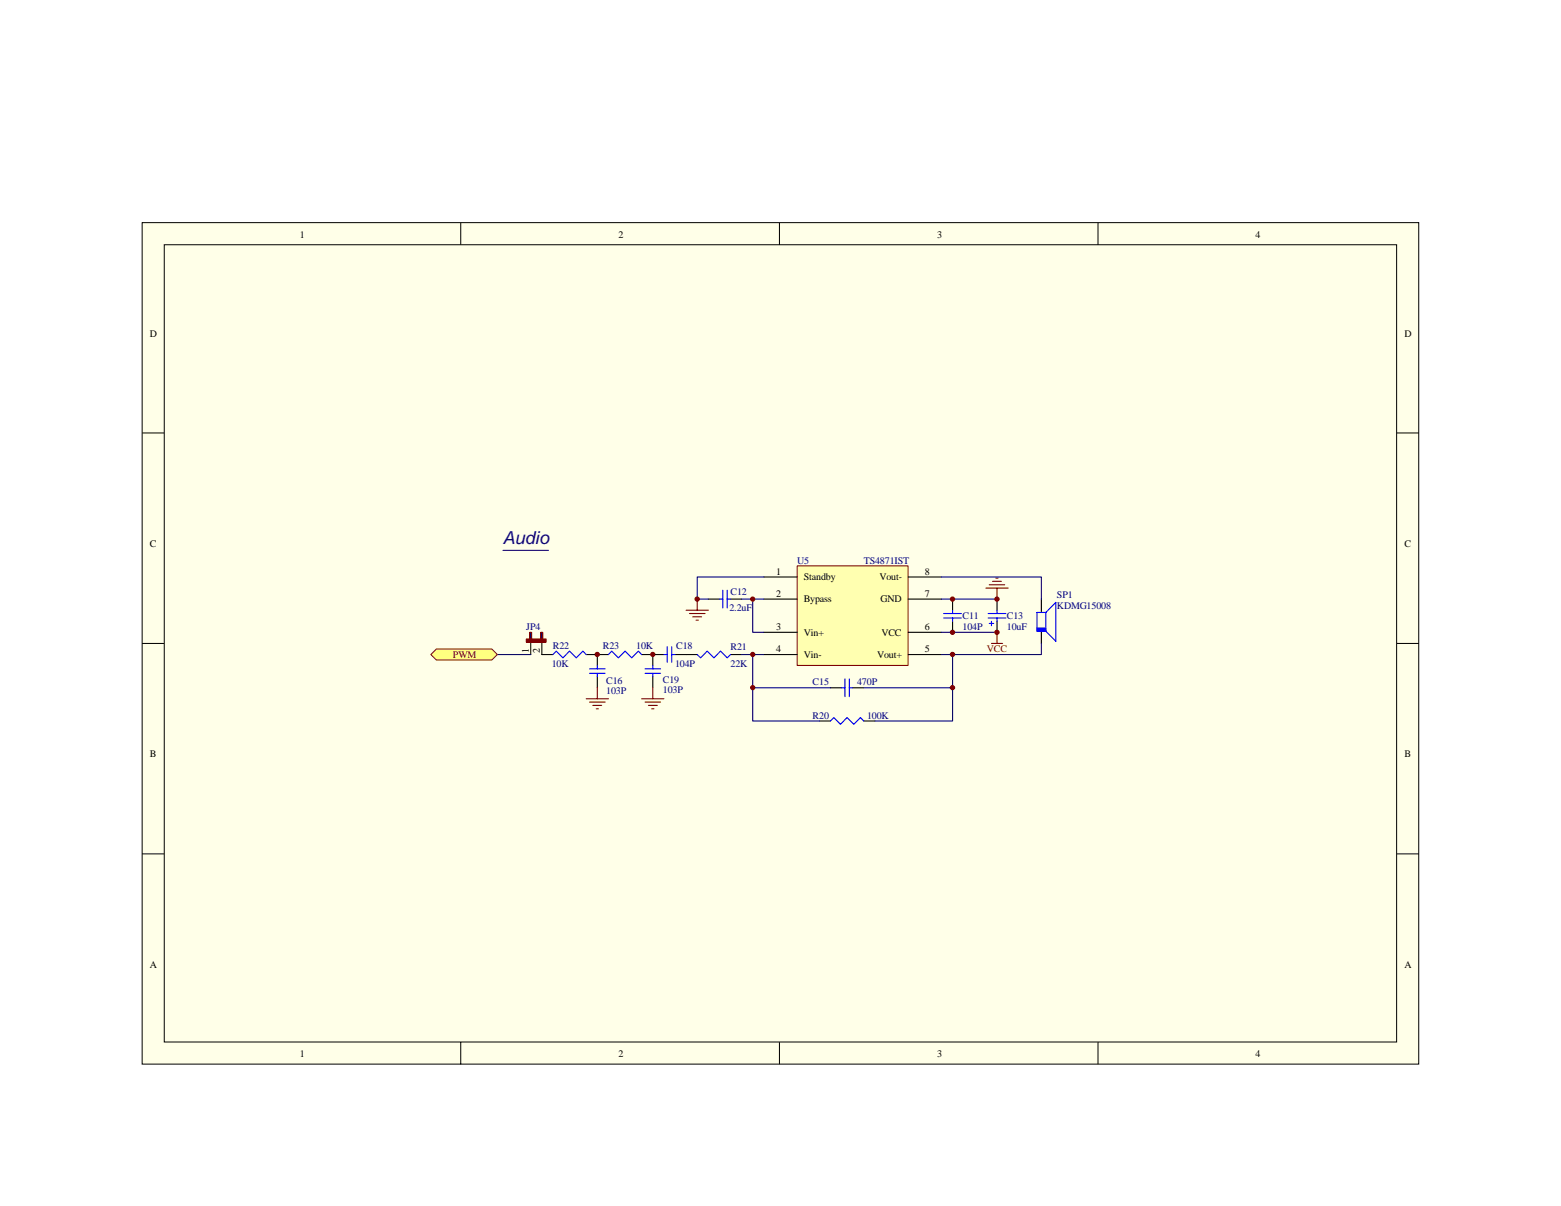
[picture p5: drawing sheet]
<svg xmlns="http://www.w3.org/2000/svg" width="279mm" height="216mm" viewBox="0 0 279 216" stroke-linecap="round" stroke-linejoin="round" font-family="sans-serif">
<path d="M25.4 39.9h228.5v150.6h-228.5z" fill="#ffffe8"/>
<g fill="none" stroke="#000" stroke-width=".18">
<path d="M25.4 39.9h228.5v150.6h-228.5zM82.5 39.9v3.9M139.5 39.9v3.9M196.5 39.9v3.9M29.4 43.8h220.6v142.7h-220.6zM25.4 77.5h4M250 77.5h4M25.4 115.2h4M250 115.2h4M25.4 152.9h4M250 152.9h4M82.5 186.6v3.9"/>
<path d="M139.5 186.6v3.9M196.5 186.6v3.9"/>
</g>
<path d="M95 113.2v4M97 113.2v4" fill="none" stroke="#000" stroke-width=".2"/>
<path d="M94.2 114.4h3.5v.6h-3.5z" fill="#800000"/>
<path d="M94.2 114.4h3.5v.6h-3.5z" fill="none" stroke="#800000" stroke-width=".18"/>
<path d="M94.8 113.2h.4v1.2h-.4z" fill="#000080"/>
<path d="M94.8 113.2h.4v1.2h-.4z" fill="none" stroke="#800000" stroke-width=".18"/>
<path d="M96.8 113.2h.4v1.2h-.4z" fill="#000080"/>
<path d="M96.8 113.2h.4v1.2h-.4z" fill="none" stroke="#800000" stroke-width=".18"/>
<path d="M89 117.2h6" fill="none" stroke="#000080" stroke-width=".2"/>
<path d="M97 117.2h2M104.9 117.2h4M106.9 117.2v1.9M114.9 117.2h3.9M116.8 117.2v1.9M120.8 117.2h2M106.9 121.1v2M116.8 121.1v2" fill="none" stroke="#000" stroke-width=".2"/>
<g fill="none" stroke="#00f" stroke-width=".2">
<path d="M99 117.2l.6-.6 1.2 1.2 1.1-1.2 1.2 1.2 1.2-1.2 .6 .6M105.5 119.7h2.8M106.9 119.1v.6M108.9 117.2l.6-.6 1.2 1.2 1.2-1.2 1.2 1.2 1.2-1.2 .6 .6M115.5 119.7h2.7M116.8 119.1v.6M118.8 117.2h.6M119.4 115.8v2.8M120.2 117.2h.6M120.2 115.8v2.8M105.5 120.5h2.8M106.9 120.5v.6"/>
<path d="M115.5 120.5h2.7M116.8 120.5v.6"/>
</g>
<path d="M104.9 125.1h4M105.5 125.7h2.8M106.1 126.3h1.6M106.7 126.9h.4M106.9 123.1v2M114.9 125.1h3.9M115.5 125.7h2.7M116.1 126.3h1.5M116.6 126.9h.5M116.8 123.1v2" fill="none" stroke="#800000" stroke-width=".2"/>
<path d="M78.1 116.2h9.9l1 1-1 1h-9.9l-1-1z" fill-rule="evenodd" fill="#ffff80" stroke="#800000" stroke-width=".18"/>
<path d="M142.7 101.3h19.8v17.8h-19.8z" fill="#ffffb0"/>
<path d="M142.7 101.3h19.8v17.8h-19.8z" fill="none" stroke="#800000" stroke-width=".18"/>
<g fill="none" stroke="#000" stroke-width=".2">
<path d="M126.8 107.3h2M130.8 107.3h1.9M136.7 103.3h6M136.7 107.3h6M136.7 113.2h6M136.7 117.2h6M162.6 103.3h5.9M162.6 107.3h5.9M162.6 113.2h5.9M162.6 117.2h5.9M170.5 107.3v1.9M170.5 111.2v2"/>
<path d="M178.5 107.3v1.9M178.5 111.2v2M186.4 107.3v2.3M186.4 113v2.2M148.6 123.1h2M152.6 123.1h2"/>
</g>
<path d="M122.8 109.2h4M123.4 109.8h2.8M124 110.4h1.6M124.6 111h.4M124.8 107.3v1.9M176.5 105.3h3.9M177.1 104.7h2.7M177.5 115.2h2M177.7 104.1h1.5M178.2 103.5h.4M178.5 105.3v2M178.5 113.2v2" fill="none" stroke="#800000" stroke-width=".2"/>
<g fill="none" stroke="#00f" stroke-width=".2">
<path d="M128.8 107.3h.6M129.4 105.7v3.1M130.2 105.7v3.1M130.2 107.3h.6M168.9 109.8h3.2M168.9 110.6h3.2M170.5 109.2v.6M170.5 110.6v.6M176.9 109.8h3.1M176.9 110.6h3.1M177.1 111.6h.8M177.5 111.2v.8"/>
<path d="M178.5 109.2v.6M178.5 110.6v.6M187.2 109.6h-1.6v3.4h1.6M187.2 109.6l1.8-1.8v7l-1.8-1.8M187.2 109.6v3.4M150.6 123.1h.6M151.2 121.5v3.2M152 121.5v3.2M152 123.1h.6"/>
</g>
<path d="M185.6 112.4h1.6v.6h-1.6z" fill="#00f"/>
<path d="M185.6 112.4h1.6v.6h-1.6z" fill="none" stroke="#00f" stroke-width=".18"/>
<path d="M132.7 107.3h4M132.7 117.2h4M134.7 117.2v5.9h13.9M134.7 107.3v5.9h2M136.7 103.3h-11.9v4h2M168.5 103.3h17.9v4M168.5 107.3h10M168.5 113.2h10M170.5 117.2v11.9h-13.9M186.4 115.2v2h-17.9M134.7 123.1v6h12M154.6 123.1h15.9" fill="none" stroke="#000080" stroke-width=".2"/>
<path d="M122.8 117.2h2M130.8 117.2h1.9M146.7 129.1h1.9M154.6 129.1h2" fill="none" stroke="#000" stroke-width=".2"/>
<path d="M124.8 117.2l.6 .6 1.2-1.2 1.2 1.2 1.2-1.2 1.2 1.2 .6-.6M148.6 129.1l.6-.6 1.2 1.2 1.2-1.2 1.2 1.2 1.2-1.2 .6 .6" fill="none" stroke="#00f" stroke-width=".2"/>
<g fill="#800000" stroke="#800000" stroke-width=".18">
<circle cx="106.9" cy="117.2" r=".39"/>
<circle cx="178.4" cy="113.2" r=".39"/>
<circle cx="170.5" cy="113.2" r=".39"/>
<circle cx="170.5" cy="107.2" r=".39"/>
<circle cx="178.4" cy="107.2" r=".39"/>
<circle cx="170.5" cy="117.2" r=".39"/>
<circle cx="170.5" cy="123.1" r=".39"/>
<circle cx="134.7" cy="123.1" r=".38"/>
<circle cx="134.7" cy="117.2" r=".38"/>
<circle cx="134.7" cy="107.2" r=".38"/>
<circle cx="124.8" cy="107.2" r=".39"/>
<circle cx="116.8" cy="117.2" r=".38"/>
</g>
<path d="M90 98.5h8.2" fill="none" stroke="#11037e" stroke-width=".2"/>
<text font-size="3.2" fill="#11037e" x="90" y="97.4">Audio</text>
<g font-size="1.8">
<text x="53.7" y="42.6">1</text>
<text x="110.7" y="42.6">2</text>
<text x="167.7" y="42.6">3</text>
<text x="224.7" y="42.6">4</text>
<text x="26.8" y="60.3">D</text>
<text x="251.4" y="60.3">D</text>
<text x="26.8" y="97.9">C</text>
<text x="251.4" y="97.9">C</text>
<text x="138.9" y="102.9">1</text>
<text x="138.9" y="106.8">2</text>
<text x="143.9" y="103.9">Standby</text>
<text x="143.9" y="107.8">Bypass</text>
<text x="157.4" y="103.9">Vout-</text>
<text x="157.6" y="107.8">GND</text>
<text x="165.5" y="102.9">8</text>
<text x="165.5" y="106.8">7</text>
<text x="138.9" y="112.8">3</text>
<text x="143.9" y="113.8">Vin+</text>
<text x="157.8" y="113.8">VCC</text>
<text x="165.5" y="112.8">6</text>
<text x="94.6" y="117" transform="rotate(-90 94.6 117)">1</text>
<text x="96.6" y="117" transform="rotate(-90 96.6 117)">2</text>
<text x="138.9" y="116.8">4</text>
<text x="143.9" y="117.8">Vin-</text>
<text x="157" y="117.8">Vout+</text>
<text x="165.5" y="116.8">5</text>
<text x="26.8" y="135.6">B</text>
<text x="251.4" y="135.6">B</text>
<text x="26.8" y="173.2">A</text>
<text x="251.4" y="173.2">A</text>
<text x="53.7" y="189.3">1</text>
<text x="110.7" y="189.3">2</text>
<text x="167.7" y="189.3">3</text>
<text x="224.7" y="189.3">4</text>
</g>
<g font-size="1.8" fill="#000080">
<text x="142.7" y="100.9">U5</text>
<text x="154.6" y="100.9">TS4871IST</text>
<text x="130.8" y="106.4">C12</text>
<text x="189.2" y="107">SP1</text>
<text x="94.2" y="112.8">JP4</text>
<text x="130.6" y="109.4">2.2uF</text>
<text x="172.3" y="110.8">C11</text>
<text x="172.3" y="112.8">104P</text>
<text x="180.2" y="110.8">C13</text>
<text x="180.2" y="112.8">10uF</text>
<text x="189.2" y="109">KDMG15008</text>
<text x="98.8" y="119.3">10K</text>
<text x="99" y="116.2">R22</text>
<text x="107.9" y="116.2">R23</text>
<text x="113.9" y="116.2">10K</text>
<text x="120.8" y="119.3">104P</text>
<text x="121" y="116.2">C18</text>
<text x="130.8" y="116.4">R21</text>
<text x="130.8" y="119.3">22K</text>
<text x="108.5" y="122.5">C16</text>
<text x="108.5" y="124.3">103P</text>
<text x="118.6" y="122.3">C19</text>
<text x="118.6" y="124.1">103P</text>
<text x="145.5" y="122.7">C15</text>
<text x="153.4" y="122.7">470P</text>
<text x="145.5" y="128.7">R20</text>
<text x="155.2" y="128.7">100K</text>
</g>
<g font-size="1.8" fill="#800000">
<text x="81.1" y="117.8">PWM</text>
<text x="176.7" y="116.8">VCC</text>
</g>
</svg>
